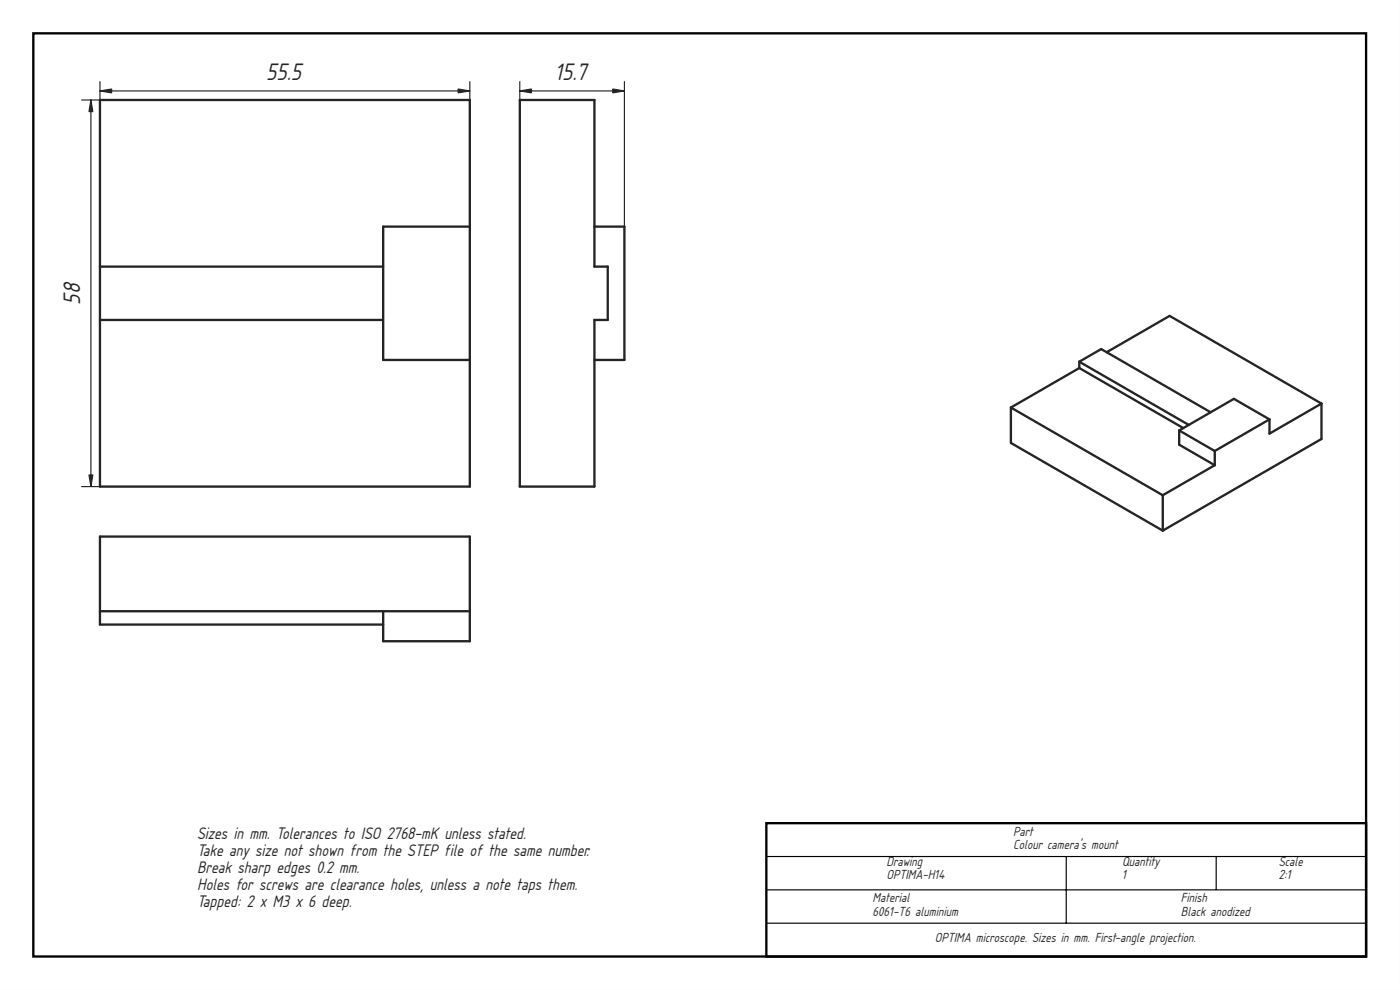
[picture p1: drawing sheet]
<svg xmlns="http://www.w3.org/2000/svg" width="420mm" height="297mm" viewBox="0 0 420 297" stroke-linecap="round" stroke-linejoin="round" font-family="sans-serif">
<path d="M0 0h420v297h-420zM0 0v297h420v-297z" fill="#000"/>
<path d="M10 10h400v277h-400zM230 247h180v40h-180z" fill="none" stroke="#000" stroke-width=".7" stroke-linecap="butt"/>
<path d="M230 257h180M320 257v20M365 257v10M230 267h180M230 277h180" fill="none" stroke="#000" stroke-width=".35"/>
<g fill="#fff">
<path d="M30 30h111v116h-111z" fill-rule="evenodd"/>
<path d="M30 96h85v12h26v38h-111z" fill-rule="evenodd"/>
<path d="M30 30h111v38h-26v12h-85z" fill-rule="evenodd"/>
<path d="M30 80h85v16h-85z" fill-rule="evenodd"/>
<path d="M115 68h26v40h-26z" fill-rule="evenodd"/>
</g>
<path d="M30 30h111v116h-111zM30 80h85M141 68h-26v40h26M30 96h85" fill="none" stroke="#212529" stroke-width=".7"/>
<path d="M24.5 30h116.5M27.3 30v116M30 27.3h111M30 24.5v121.5M141 24.5v121.5M24.5 146h5.6" fill="none" stroke="#212529" stroke-width=".35"/>
<g fill="#212529" stroke="#212529" stroke-width=".35">
<path d="M137.5 26.7l3.5 .6-3.5 .6z"/>
<path d="M30 27.3l3.5-.6v1.2z"/>
<path d="M26.7 142.5h1.2l-.6 3.5z"/>
<path d="M27.3 30l.6 3.5h-1.2z"/>
</g>
<g fill="#fff">
<path d="M30 161h111v31.4h-26v-5h-85z" fill-rule="evenodd"/>
<path d="M30 161h111v22.4h-111z" fill-rule="evenodd"/>
<path d="M30 183.4h85v4h-85z" fill-rule="evenodd"/>
<path d="M115 183.4h26v9h-26z" fill-rule="evenodd"/>
</g>
<path d="M30 183.4h111M115 183.4v9h26v-31.4h-111v26.4h85" fill="none" stroke="#212529" stroke-width=".7"/>
<g fill="#fff">
<path d="M156 30h22.4v38h9v40h-9v38h-22.4z" fill-rule="evenodd"/>
<path d="M156 30h22.4v50h4v16h-4v50h-22.4z" fill-rule="evenodd"/>
<path d="M178.4 68h9v40h-9v-12h4v-16h-4z" fill-rule="evenodd"/>
</g>
<path d="M156 30h22.4v50h4v16h-4v50h-22.4zM178.4 68h9v40h-9" fill="none" stroke="#212529" stroke-width=".7"/>
<path d="M156 27.3h31.4M156 24.5v121.5M187.4 24.5v43.5" fill="none" stroke="#212529" stroke-width=".35"/>
<g fill="#212529" stroke="#212529" stroke-width=".35">
<path d="M183.9 26.7l3.5 .6-3.5 .6z"/>
<path d="M156 27.3l3.5-.6v1.2z"/>
</g>
<g fill="#fff">
<path d="M303.4 122.3l20.5-11.9v-1.9l6.6-3.8 1.6 1 18.9-10.9 45.6 26.3v10.6l-47.6 27.5-45.6-26.3z" fill-rule="evenodd"/>
<path d="M303.4 122.3l20.5-11.9 31.2 18-1.2 .8v4.2l10.7 6.2-15.6 9z" fill-rule="evenodd"/>
<path d="M332.1 105.7l18.9-10.9 45.6 26.3-15.6 9v-4.3l-10.7-6.1-7 4z" fill-rule="evenodd"/>
<path d="M349 148.6l15.6-9v-4.3l16.4-9.5v4.3l15.6-9v10.6l-47.6 27.5z" fill-rule="evenodd"/>
<path d="M303.4 122.3l45.6 26.3v10.6l-45.6-26.3z" fill-rule="evenodd"/>
<path d="M323.9 108.5l6.6-3.8 32.8 19-6.5 3.8z" fill-rule="evenodd"/>
<path d="M353.9 129.2l16.4-9.5 10.7 6.1-16.4 9.5z" fill-rule="evenodd"/>
<path d="M323.9 108.5l32.9 19-1.7 .9-31.2-18z" fill-rule="evenodd"/>
<path d="M353.9 129.2l10.7 6.1v4.3l-10.7-6.2z" fill-rule="evenodd"/>
</g>
<g fill="none" stroke="#212529" stroke-width=".7">
<path d="M323.9 110.4l-20.5 11.9M323.9 110.4l31.2 18M323.9 108.5v1.9M323.9 108.5l6.6-3.8 32.8 19M323.9 108.5l32.9 19M332.1 105.7l18.9-10.9 45.6 26.3M303.4 122.3v10.6l45.6 26.3M303.4 122.3l45.6 26.3M353.9 129.2v4.2l10.7 6.2M353.9 129.2l10.7 6.1M364.6 135.3v4.3M364.6 139.6l-15.6 9"/>
<path d="M381 125.8l-16.4 9.5M381 125.8l-10.7-6.1-16.4 9.5M396.6 121.1v10.6l-47.6 27.5M396.6 121.1l-15.6 9v-4.3M349 148.6v10.6"/>
</g>
<g font-size="6.7" fill="#212529">
<text x="79.8" y="24.1">55.5</text>
<text x="166.6" y="24.1">15.7</text>
<text x="24.1" y="91.4" transform="rotate(-90 24.1 91.4)">58</text>
</g>
<g font-size="4.7" fill="#212529">
<text x="59.1" y="251.7">Sizes in mm. Tolerances to ISO 2768-mK unless stated.</text>
<text x="59.1" y="256.8">Take any size not shown from the STEP file of the same number.</text>
<text x="59.1" y="261.9">Break sharp edges 0.2 mm.</text>
<text x="59.1" y="267">Holes for screws are clearance holes, unless a note taps them.</text>
<text x="59.1" y="272.1">Tapped: 2 x M3 x 6 deep.</text>
</g>
<g font-size="3.7" fill="#212529">
<text x="304" y="250.7">Part</text>
<text x="304" y="254.8">Colour camera's mount</text>
<text x="266" y="259.7">Drawing</text>
<text x="266" y="263.8">OPTIMA-H14</text>
<text x="336.7" y="259.7">Quantity</text>
<text x="336.7" y="263.8">1</text>
<text x="383.8" y="259.7">Scale</text>
<text x="383.8" y="263.8">2:1</text>
<text x="261.9" y="270.7">Material</text>
<text x="261.9" y="274.8">6061-T6 aluminium</text>
<text x="354.4" y="270.7">Finish</text>
<text x="354.4" y="274.8">Black anodized</text>
<text x="280.6" y="282.7">OPTIMA microscope. Sizes in mm. First-angle projection.</text>
</g>
</svg>
